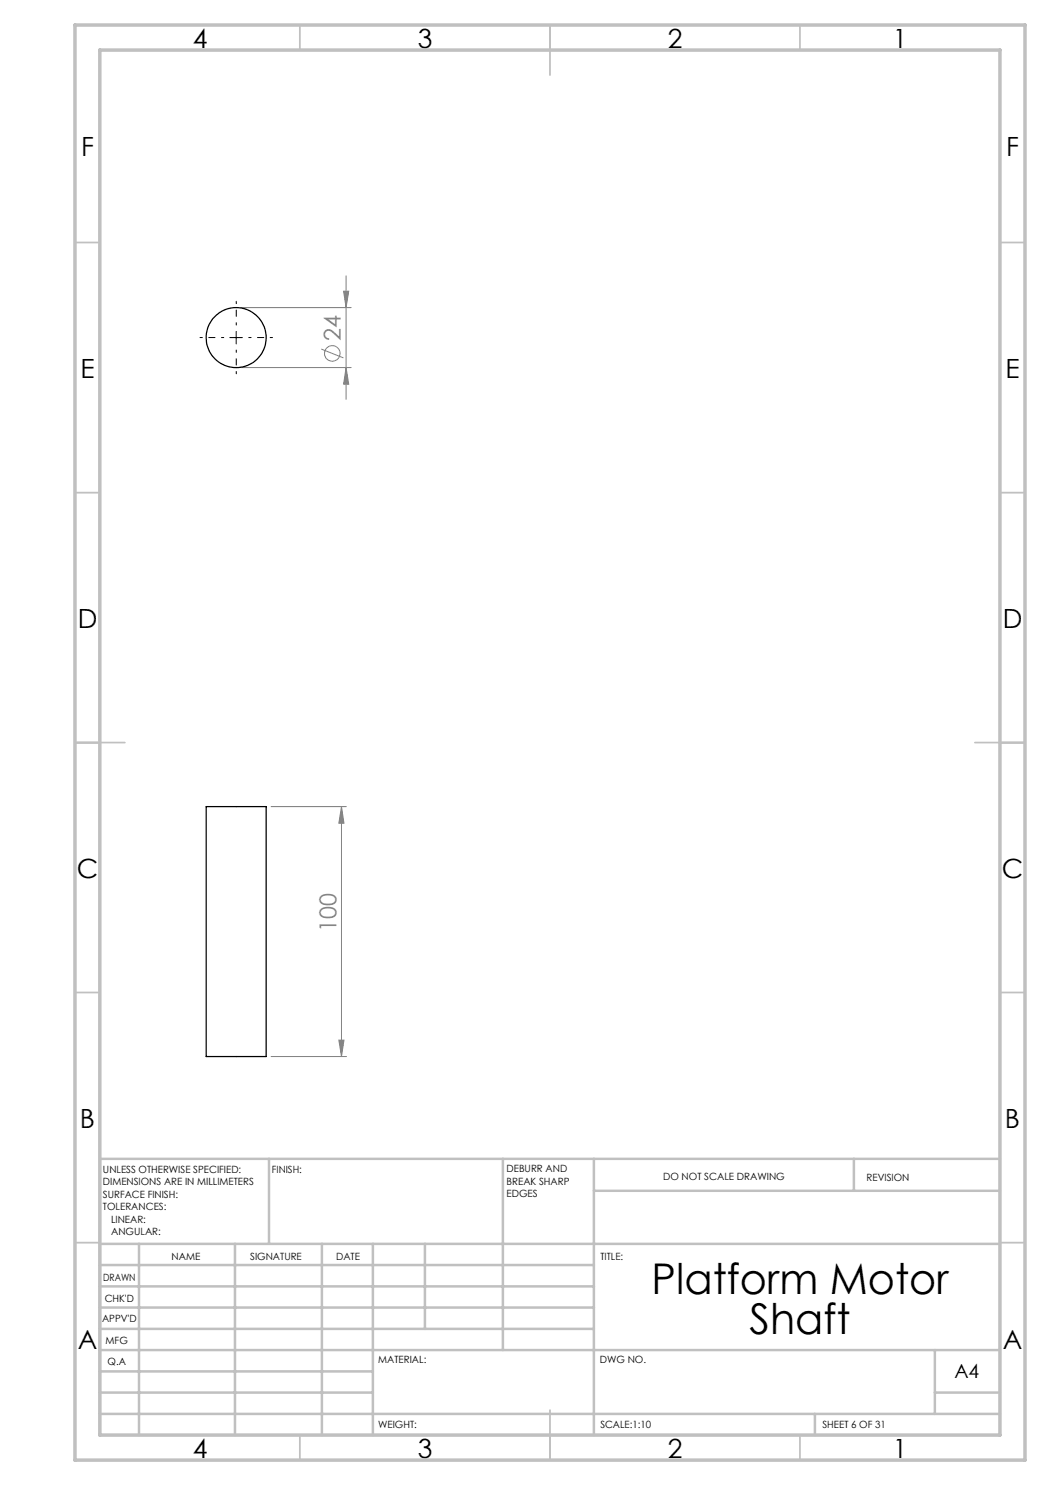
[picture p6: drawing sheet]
<svg xmlns="http://www.w3.org/2000/svg" width="210mm" height="297mm" viewBox="0 0 210 297" stroke-linecap="round" stroke-linejoin="round" font-family="sans-serif">
<g fill="none" stroke="#808080" stroke-width=".2">
<path d="M68.7 58.2h1l-.5 3.3zM69.2 55.2v24.7M48.2 61.5h22M48.2 73.5h22M64.2 69.8l4.5 1.8M69.2 73.5l.5 3.3h-1zM54.2 161.3h15.1M68.3 161.3v50M68.3 161.3l.5 3.3h-1zM54.2 211.3h15.1M67.8 208h1l-.5 3.3z"/>
<circle cx="66.5" cy="70.7" r="1.55"/>
</g>
<path d="M44.8 67.5h-4.8M47.2 65v-4.7M47.2 70v4.8M49.7 67.5h4.8" fill="none" stroke="#000" stroke-width=".2" stroke-dasharray="15.2 1.3 1.3 1.3" stroke-dashoffset="14.8"/>
<path d="M46 67.5h2.5M47.2 66.3v2.5" fill="none" stroke="#000" stroke-width=".2"/>
<g fill="none" stroke="#c0c0c0" stroke-width=".35">
<path d="M60 5v5M110 5v10M160 5v5M15 48.5h5M200 48.5h5M15 98.5h5M200 98.5h5M15 148.5h10M195 148.5h10M15 198.5h5M200 198.5h5M15 248.5h5"/>
<path d="M200 248.5h5M60 287v5M110 282v10M160 287v5"/>
</g>
<g fill="none" stroke="#c0c0c0" stroke-width=".5">
<path d="M53.8 231.8v17M100.6 231.8v38.2M118.8 231.8v55.2M118.8 238.2h81.2M170.8 231.8v6.4M200 231.8h-180v55.2M20 248.8h180M20 257.3h98.8M20 253h98.8M27.8 248.8v38.2M47 248.8v38.2M64.4 248.8v38.2"/>
<path d="M74.6 248.8v38.2M85 248.8v17M20 265.8h98.8M20 261.5h98.8M20 278.5h54.6M20 274.3h54.6M20 270h180M187 278.5h13M187 270v12.8M20 282.8h180M163 282.8v4.2"/>
</g>
<path d="M15 5h190v287h-190zM20 10h180v277h-180z" fill="none" stroke="#c0c0c0" stroke-width=".7"/>
<g fill="#808080">
<path d="M67.8 208h1l-.5 3.3zM68.3 161.3l.5 3.3h-1z"/>
<path d="M68.7 58.2h1l-.5 3.3zM69.2 73.5l.5 3.3h-1z"/>
</g>
<g fill="none" stroke="#000" stroke-width=".25">
<path d="M41.2 161.3h12v50h-12z"/>
<circle cx="47.2" cy="67.5" r="6"/>
</g>
<g font-size="8.5">
<text x="130.3" y="258.8">Platform Motor</text>
<text x="149.9" y="266.9">Shaft</text>
</g>
<g font-size="5.3">
<text x="38.5" y="9.5">4</text>
<text x="83.5" y="9.5">3</text>
<text x="133.6" y="9.5">2</text>
<text x="178.6" y="9.5">1</text>
<text x="16.2" y="31.3">F</text>
<text x="201.2" y="31.3">F</text>
<text x="16.1" y="75.5">E</text>
<text x="201.1" y="75.5">E</text>
<text x="15.5" y="125.5">D</text>
<text x="200.5" y="125.5">D</text>
<text x="15.4" y="175.5">C</text>
<text x="200.4" y="175.5">C</text>
<text x="16" y="225.5">B</text>
<text x="201" y="225.5">B</text>
<text x="15.5" y="269.8">A</text>
<text x="200.5" y="269.8">A</text>
<text x="38.5" y="291.5">4</text>
<text x="83.5" y="291.5">3</text>
<text x="133.6" y="291.5">2</text>
<text x="178.6" y="291.5">1</text>
</g>
<g font-size="4.7" fill="#808080">
<text x="68.2" y="68.1" transform="rotate(-90 68.2 68.1)">24</text>
<text x="67.3" y="186.4" transform="rotate(-90 67.3 186.4)">100</text>
</g>
<text font-size="3.9" x="190.9" y="275.5">A4</text>
<g font-size="2">
<text x="20.6" y="234.6">UNLESS OTHERWISE SPECIFIED:</text>
<text x="20.6" y="237.1">DIMENSIONS ARE IN MILLIMETERS</text>
<text x="20.6" y="239.6">SURFACE FINISH:</text>
<text x="54.4" y="234.6">FINISH:</text>
<text x="101.3" y="234.5">DEBURR AND</text>
<text x="101.3" y="237">BREAK SHARP</text>
<text x="101.3" y="239.5">EDGES</text>
<text x="132.6" y="236">DO NOT SCALE DRAWING</text>
<text x="173.3" y="236.2">REVISION</text>
<text x="20.6" y="242.1">TOLERANCES:</text>
<text x="22.2" y="244.6">LINEAR:</text>
<text x="22.2" y="247.1">ANGULAR:</text>
<text x="34.3" y="252">NAME</text>
<text x="50" y="251.9">SIGNATURE</text>
<text x="67.2" y="251.9">DATE</text>
<text x="120.1" y="251.9">TITLE:</text>
<text x="20.6" y="256.1">DRAWN</text>
<text x="20.9" y="260.3">CHK'D</text>
<text x="20.4" y="264.4">APPV'D</text>
<text x="21.1" y="268.8">MFG</text>
<text x="21.5" y="273">Q.A</text>
<text x="75.6" y="272.5">MATERIAL:</text>
<text x="120" y="272.5">DWG NO.</text>
<text x="75.6" y="285.5">WEIGHT:</text>
<text x="120.1" y="285.6">SCALE:1:10</text>
<text x="164.5" y="285.6">SHEET 6 OF 31</text>
</g>
</svg>
